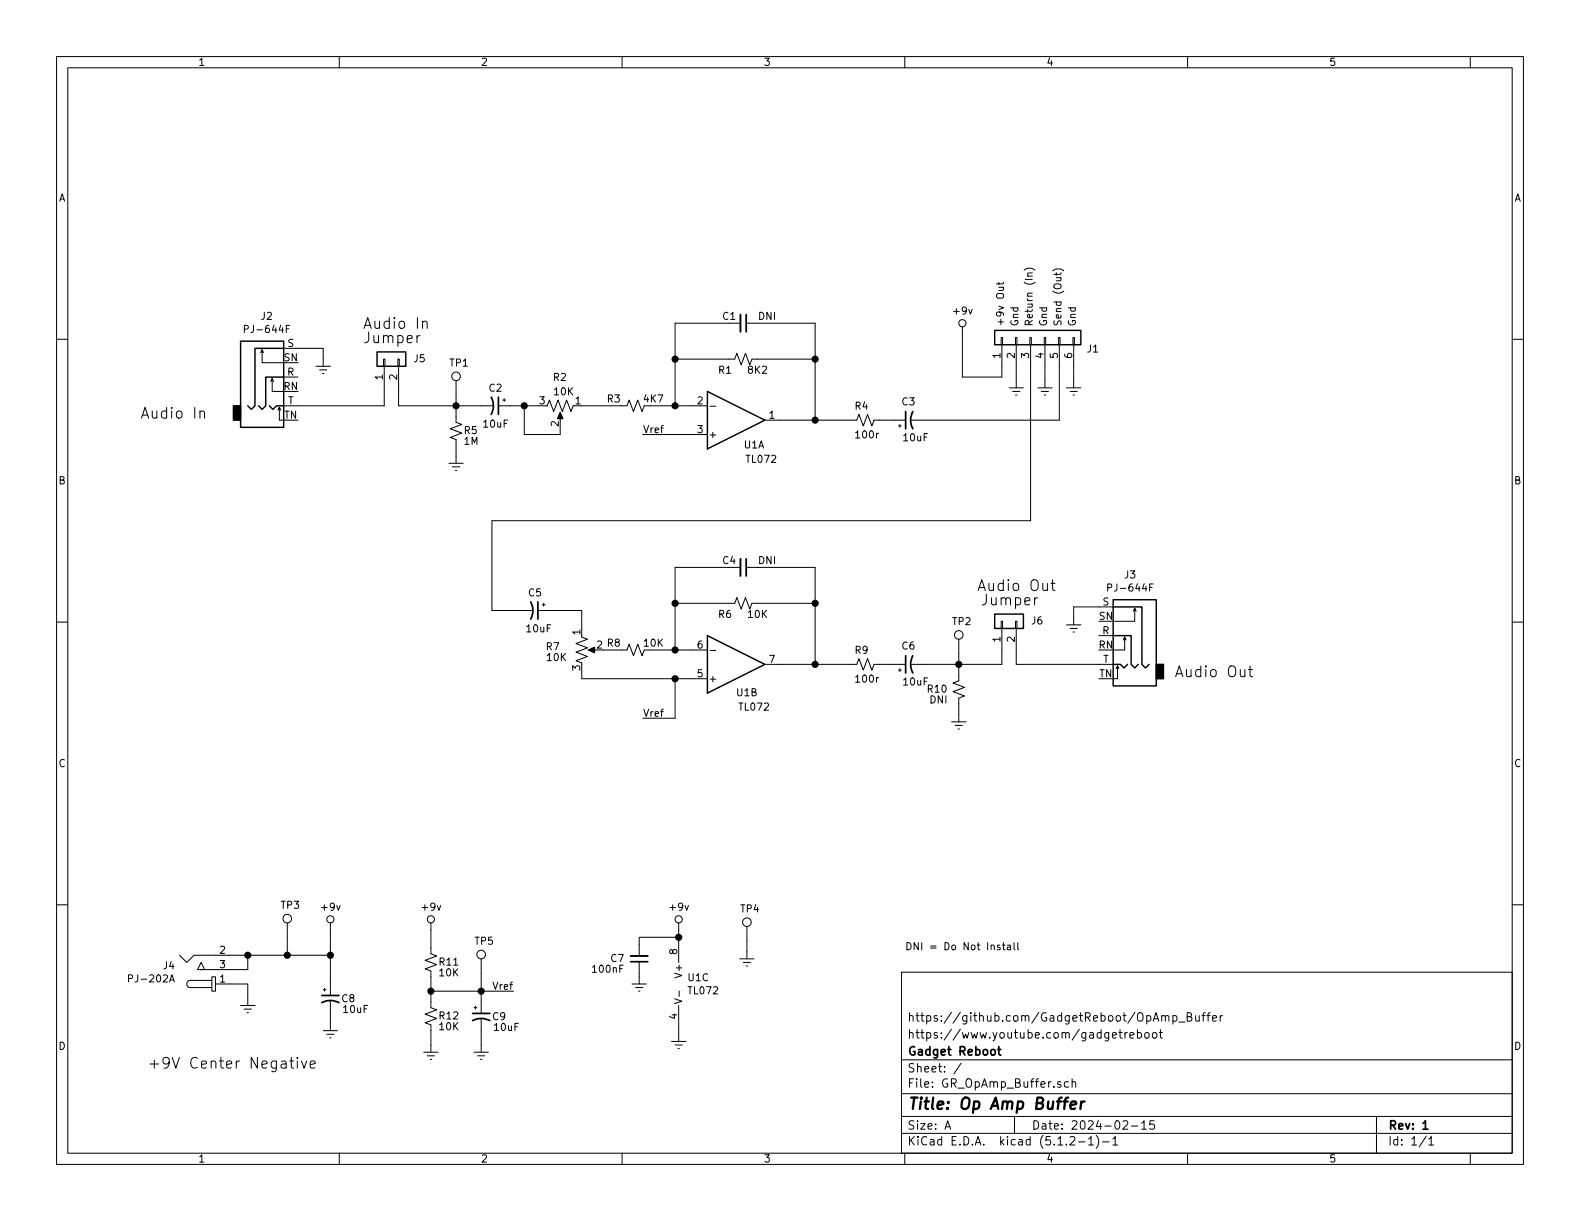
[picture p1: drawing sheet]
EESchema Schematic File Version 4
LIBS:GR_OpAmp_Buffer-cache
EELAYER 29 0
EELAYER END
$Descr A 11000 8500
encoding utf-8
Sheet 1 1
Title "Op Amp Buffer"
Date "2024-02-15"
Rev "1"
Comp "Gadget Reboot"
Comment1 "https://www.youtube.com/gadgetreboot"
Comment2 "https://github.com/GadgetReboot/OpAmp_Buffer"
Comment3 ""
Comment4 ""
$EndDescr
$Comp
L Amplifier_Operational:LM358 U1
U 2 1
P 5125 4625
F 0 "U1" H 5200 4825 50  0000 C CNN
F 1 "TL072" H 5250 4925 50  0000 C CNN
F 2 "Package_DIP:DIP-8_W7.62mm" H 5125 4625 50  0001 C CNN
F 3 "http://www.ti.com/lit/ds/symlink/lm2904-n.pdf" H 5125 4625 50  0001 C CNN
	2    5125 4625
	1    0    0    1   
$EndComp
$Comp
L Amplifier_Operational:LM358 U1
U 3 1
P 4825 6850
F 0 "U1" H 4783 6896 50  0000 L CNN
F 1 "TL072" H 4783 6805 50  0000 L CNN
F 2 "Package_DIP:DIP-8_W7.62mm" H 4825 6850 50  0001 C CNN
F 3 "http://www.ti.com/lit/ds/symlink/lm2904-n.pdf" H 4825 6850 50  0001 C CNN
	3    4825 6850
	1    0    0    -1  
$EndComp
$Comp
L Device:C_Small C1
U 1 1
P 5175 2250
F 0 "C1" V 5125 2100 50  0000 L CNN
F 1 "DNI" V 5125 2350 50  0000 L CNN
F 2 "Capacitor_THT:C_Disc_D5.0mm_W2.5mm_P2.50mm" H 5175 2250 50  0001 C CNN
F 3 "~" H 5175 2250 50  0001 C CNN
	1    5175 2250
	0    1    1    0   
$EndComp
$Comp
L Device:R_POT_US R2
U 1 1
P 3900 2825
F 0 "R2" V 3700 2875 50  0000 R CNN
F 1 "10K" V 3800 2925 50  0000 R CNN
F 2 "footprints:Potentiometer_Bourns_PTV09A-1" H 3900 2825 50  0001 C CNN
F 3 "~" H 3900 2825 50  0001 C CNN
	1    3900 2825
	0    1    1    0   
$EndComp
$Comp
L Device:R_Small_US R1
U 1 1
P 5175 2500
F 0 "R1" V 5250 2425 50  0000 R CNN
F 1 "8K2" V 5250 2675 50  0000 R CNN
F 2 "Resistor_THT:R_Axial_DIN0207_L6.3mm_D2.5mm_P10.16mm_Horizontal" H 5175 2500 50  0001 C CNN
F 3 "~" H 5175 2500 50  0001 C CNN
	1    5175 2500
	0    1    1    0   
$EndComp
$Comp
L Device:R_Small_US R3
U 1 1
P 4425 2825
F 0 "R3" V 4375 2725 50  0000 R CNN
F 1 "4K7" V 4375 3025 50  0000 R CNN
F 2 "Resistor_THT:R_Axial_DIN0207_L6.3mm_D2.5mm_P10.16mm_Horizontal" H 4425 2825 50  0001 C CNN
F 3 "~" H 4425 2825 50  0001 C CNN
	1    4425 2825
	0    1    1    0   
$EndComp
Wire Wire Line
	4050 2825 4325 2825
Wire Wire Line
	4825 2825 4700 2825
Wire Wire Line
	4525 2825 4700 2825
Connection ~ 4700 2825
Wire Wire Line
	5425 2925 5675 2925
Wire Wire Line
	5675 2925 5675 2500
Wire Wire Line
	5275 2250 5675 2250
Wire Wire Line
	5675 2250 5675 2500
Connection ~ 5675 2500
Wire Wire Line
	5075 2250 4700 2250
Text Notes 6300 6625 0    50   ~ 0
DNI = Do Not Install
Wire Wire Line
	5675 2925 5925 2925
Connection ~ 5675 2925
$Comp
L power:VCC #PWR011
U 1 1
P 4725 6475
F 0 "#PWR011" H 4725 6325 50  0001 C CNN
F 1 "VCC" H 4742 6648 50  0001 C CNN
F 2 "" H 4725 6475 50  0001 C CNN
F 3 "" H 4725 6475 50  0001 C CNN
	1    4725 6475
	1    0    0    -1  
$EndComp
Text Notes 4650 6350 0    50   ~ 0
+9v
Wire Wire Line
	4725 6475 4725 6525
$Comp
L Device:C_Small C7
U 1 1
P 4450 6675
F 0 "C7" H 4550 6675 50  0000 L CNN
F 1 "100nF" H 4550 6750 50  0000 L CNN
F 2 "Capacitor_THT:C_Disc_D5.0mm_W2.5mm_P2.50mm" H 4450 6675 50  0001 C CNN
F 3 "~" H 4450 6675 50  0001 C CNN
	1    4450 6675
	-1   0    0    1   
$EndComp
$Comp
L power:GNDREF #PWR013
U 1 1
P 4450 6800
F 0 "#PWR013" H 4450 6550 50  0001 C CNN
F 1 "GNDREF" H 4455 6627 50  0001 C CNN
F 2 "" H 4450 6800 50  0001 C CNN
F 3 "" H 4450 6800 50  0001 C CNN
	1    4450 6800
	1    0    0    -1  
$EndComp
Wire Wire Line
	4450 6800 4450 6775
Wire Wire Line
	4450 6525 4725 6525
Wire Wire Line
	4450 6525 4450 6575
Connection ~ 4725 6525
Wire Wire Line
	4725 6525 4725 6550
Text Notes 7500 2275 1    50   ~ 0
Gnd
$Comp
L Device:CP1_Small C8
U 1 1
P 2300 6950
F 0 "C8" H 2425 6950 50  0000 C CNN
F 1 "10uF" H 2475 6875 50  0000 C CNN
F 2 "Capacitor_THT:CP_Radial_D5.0mm_P2.50mm" H 2300 6950 50  0001 C CNN
F 3 "~" H 2300 6950 50  0001 C CNN
	1    2300 6950
	1    0    0    -1  
$EndComp
$Comp
L power:VCC #PWR09
U 1 1
P 2300 6475
F 0 "#PWR09" H 2300 6325 50  0001 C CNN
F 1 "VCC" H 2317 6648 50  0001 C CNN
F 2 "" H 2300 6475 50  0001 C CNN
F 3 "" H 2300 6475 50  0001 C CNN
	1    2300 6475
	1    0    0    -1  
$EndComp
Text Notes 2225 6350 0    50   ~ 0
+9v
Wire Wire Line
	2300 6850 2300 6650
$Comp
L power:GNDREF #PWR015
U 1 1
P 2300 7125
F 0 "#PWR015" H 2300 6875 50  0001 C CNN
F 1 "GNDREF" H 2305 6952 50  0001 C CNN
F 2 "" H 2300 7125 50  0001 C CNN
F 3 "" H 2300 7125 50  0001 C CNN
	1    2300 7125
	1    0    0    -1  
$EndComp
Wire Wire Line
	2300 7125 2300 7050
$Comp
L Connector:TestPoint TP4
U 1 1
P 5200 6550
F 0 "TP4" H 5150 6775 50  0000 L CNN
F 1 "TestPoint" H 5258 6577 50  0001 L CNN
F 2 "TestPoint:TestPoint_Loop_D1.80mm_Drill1.0mm_Beaded" H 5400 6550 50  0001 C CNN
F 3 "~" H 5400 6550 50  0001 C CNN
	1    5200 6550
	1    0    0    -1  
$EndComp
$Comp
L power:GNDREF #PWR012
U 1 1
P 5200 6625
F 0 "#PWR012" H 5200 6375 50  0001 C CNN
F 1 "GNDREF" H 5205 6452 50  0001 C CNN
F 2 "" H 5200 6625 50  0001 C CNN
F 3 "" H 5200 6625 50  0001 C CNN
	1    5200 6625
	1    0    0    -1  
$EndComp
Wire Wire Line
	5200 6625 5200 6550
$Comp
L Connector:AudioJack3_Switch J2
U 1 1
P 1875 2625
F 0 "J2" H 1857 3050 50  0000 C CNN
F 1 "PJ-644F" H 1857 2959 50  0000 C CNN
F 2 "footprints:Jack_6.35mm_Neutrik_NMJ6HFD2_Horizontal" H 1875 2625 50  0001 C CNN
F 3 "~" H 1875 2625 50  0001 C CNN
	1    1875 2625
	1    0    0    -1  
$EndComp
$Comp
L dk_Barrel-Power-Connectors:PJ-202A J4
U 1 1
P 1500 6850
F 0 "J4" H 1222 6726 50  0000 R CNN
F 1 "PJ-202A" H 1222 6817 50  0000 R CNN
F 2 "digikey-footprints:Barrel_Jack_5.5mmODx2.1mmID_PJ-202A" H 1700 7050 60  0001 L CNN
F 3 "https://www.cui.com/product/resource/digikeypdf/pj-202a.pdf" H 1700 7150 60  0001 L CNN
F 4 "CP-202A-ND" H 1700 7250 60  0001 L CNN "Digi-Key_PN"
F 5 "PJ-202A" H 1700 7350 60  0001 L CNN "MPN"
F 6 "Connectors, Interconnects" H 1700 7450 60  0001 L CNN "Category"
F 7 "Barrel - Power Connectors" H 1700 7550 60  0001 L CNN "Family"
F 8 "https://www.cui.com/product/resource/digikeypdf/pj-202a.pdf" H 1700 7650 60  0001 L CNN "DK_Datasheet_Link"
F 9 "/product-detail/en/cui-inc/PJ-202A/CP-202A-ND/252007" H 1700 7750 60  0001 L CNN "DK_Detail_Page"
F 10 "CONN PWR JACK 2X5.5MM KINKED PIN" H 1700 7850 60  0001 L CNN "Description"
F 11 "CUI Inc." H 1700 7950 60  0001 L CNN "Manufacturer"
F 12 "Active" H 1700 8050 60  0001 L CNN "Status"
	1    1500 6850
	1    0    0    1   
$EndComp
$Comp
L power:GNDREF #PWR014
U 1 1
P 1725 6950
F 0 "#PWR014" H 1725 6700 50  0001 C CNN
F 1 "GNDREF" H 1730 6777 50  0001 C CNN
F 2 "" H 1725 6950 50  0001 C CNN
F 3 "" H 1725 6950 50  0001 C CNN
	1    1725 6950
	1    0    0    -1  
$EndComp
Wire Wire Line
	1600 6850 1725 6850
Wire Wire Line
	1725 6850 1725 6950
Wire Wire Line
	1600 6650 1725 6650
Wire Wire Line
	1600 6750 1725 6750
Wire Wire Line
	1725 6750 1725 6650
Connection ~ 1725 6650
Wire Wire Line
	4700 2250 4700 2500
Wire Wire Line
	5275 2500 5675 2500
Wire Wire Line
	4700 2500 5075 2500
Connection ~ 4700 2500
Wire Wire Line
	4700 2500 4700 2825
Wire Wire Line
	3900 2975 3900 3025
Wire Wire Line
	3900 3025 3650 3025
Wire Wire Line
	3650 3025 3650 2825
Wire Wire Line
	3650 2825 3750 2825
Wire Wire Line
	4725 7150 4725 7200
$Comp
L power:GNDREF #PWR016
U 1 1
P 4725 7200
F 0 "#PWR016" H 4725 6950 50  0001 C CNN
F 1 "GNDREF" H 4730 7027 50  0001 C CNN
F 2 "" H 4725 7200 50  0001 C CNN
F 3 "" H 4725 7200 50  0001 C CNN
	1    4725 7200
	1    0    0    -1  
$EndComp
Wire Wire Line
	1725 6650 2000 6650
Connection ~ 2300 6650
Wire Wire Line
	2300 6650 2300 6475
$Comp
L Connector:TestPoint TP3
U 1 1
P 2000 6525
F 0 "TP3" H 1950 6750 50  0000 L CNN
F 1 "TestPoint" H 2058 6552 50  0001 L CNN
F 2 "TestPoint:TestPoint_Loop_D1.80mm_Drill1.0mm_Beaded" H 2200 6525 50  0001 C CNN
F 3 "~" H 2200 6525 50  0001 C CNN
	1    2000 6525
	1    0    0    -1  
$EndComp
Wire Wire Line
	2000 6525 2000 6650
Connection ~ 2000 6650
Wire Wire Line
	2000 6650 2300 6650
$Comp
L Device:R_Small_US R11
U 1 1
P 3000 6700
F 0 "R11" H 2950 6700 50  0000 R CNN
F 1 "10K" H 2950 6775 50  0000 R CNN
F 2 "Resistor_THT:R_Axial_DIN0207_L6.3mm_D2.5mm_P10.16mm_Horizontal" H 3000 6700 50  0001 C CNN
F 3 "~" H 3000 6700 50  0001 C CNN
	1    3000 6700
	-1   0    0    1   
$EndComp
$Comp
L Device:R_Small_US R12
U 1 1
P 3000 7075
F 0 "R12" H 2950 7075 50  0000 R CNN
F 1 "10K" H 2950 7150 50  0000 R CNN
F 2 "Resistor_THT:R_Axial_DIN0207_L6.3mm_D2.5mm_P10.16mm_Horizontal" H 3000 7075 50  0001 C CNN
F 3 "~" H 3000 7075 50  0001 C CNN
	1    3000 7075
	-1   0    0    1   
$EndComp
$Comp
L power:GNDREF #PWR017
U 1 1
P 3000 7275
F 0 "#PWR017" H 3000 7025 50  0001 C CNN
F 1 "GNDREF" H 3005 7102 50  0001 C CNN
F 2 "" H 3000 7275 50  0001 C CNN
F 3 "" H 3000 7275 50  0001 C CNN
	1    3000 7275
	1    0    0    -1  
$EndComp
$Comp
L Device:CP1_Small C9
U 1 1
P 3350 7075
F 0 "C9" H 3475 7075 50  0000 C CNN
F 1 "10uF" H 3525 7000 50  0000 C CNN
F 2 "Capacitor_THT:CP_Radial_D5.0mm_P2.50mm" H 3350 7075 50  0001 C CNN
F 3 "~" H 3350 7075 50  0001 C CNN
	1    3350 7075
	1    0    0    -1  
$EndComp
$Comp
L power:GNDREF #PWR018
U 1 1
P 3350 7275
F 0 "#PWR018" H 3350 7025 50  0001 C CNN
F 1 "GNDREF" H 3355 7102 50  0001 C CNN
F 2 "" H 3350 7275 50  0001 C CNN
F 3 "" H 3350 7275 50  0001 C CNN
	1    3350 7275
	1    0    0    -1  
$EndComp
Wire Wire Line
	3000 6975 3000 6900
Wire Wire Line
	3350 6975 3350 6900
Wire Wire Line
	3350 6900 3000 6900
Connection ~ 3000 6900
Wire Wire Line
	3000 6900 3000 6800
Wire Wire Line
	3000 7275 3000 7175
Wire Wire Line
	3350 7275 3350 7175
$Comp
L power:VCC #PWR010
U 1 1
P 3000 6475
F 0 "#PWR010" H 3000 6325 50  0001 C CNN
F 1 "VCC" H 3017 6648 50  0001 C CNN
F 2 "" H 3000 6475 50  0001 C CNN
F 3 "" H 3000 6475 50  0001 C CNN
	1    3000 6475
	1    0    0    -1  
$EndComp
Text Notes 2925 6350 0    50   ~ 0
+9v
Wire Wire Line
	3000 6600 3000 6475
Text Label 3425 6900 0    50   ~ 0
Vref
Wire Wire Line
	3350 6900 3575 6900
Connection ~ 3350 6900
$Comp
L Connector:TestPoint TP5
U 1 1
P 3350 6775
F 0 "TP5" H 3300 7000 50  0000 L CNN
F 1 "TestPoint" H 3408 6802 50  0001 L CNN
F 2 "TestPoint:TestPoint_Loop_D1.80mm_Drill1.0mm_Beaded" H 3550 6775 50  0001 C CNN
F 3 "~" H 3550 6775 50  0001 C CNN
	1    3350 6775
	1    0    0    -1  
$EndComp
Wire Wire Line
	3350 6775 3350 6900
$Comp
L Device:R_Small_US R4
U 1 1
P 6025 2925
F 0 "R4" V 5925 2950 50  0000 R CNN
F 1 "100r" V 6125 3025 50  0000 R CNN
F 2 "Resistor_THT:R_Axial_DIN0207_L6.3mm_D2.5mm_P10.16mm_Horizontal" H 6025 2925 50  0001 C CNN
F 3 "~" H 6025 2925 50  0001 C CNN
	1    6025 2925
	0    1    1    0   
$EndComp
$Comp
L Device:CP1_Small C3
U 1 1
P 6325 2925
F 0 "C3" V 6450 2925 50  0000 C CNN
F 1 "10uF" V 6200 2875 50  0000 C CNN
F 2 "Capacitor_THT:CP_Radial_D5.0mm_P2.50mm" H 6325 2925 50  0001 C CNN
F 3 "~" H 6325 2925 50  0001 C CNN
	1    6325 2925
	0    -1   -1   0   
$EndComp
Wire Wire Line
	6125 2925 6225 2925
$Comp
L Device:R_Small_US R5
U 1 1
P 3175 3000
F 0 "R5" H 3125 3000 50  0000 R CNN
F 1 "1M" H 3125 3075 50  0000 R CNN
F 2 "Resistor_THT:R_Axial_DIN0207_L6.3mm_D2.5mm_P10.16mm_Horizontal" H 3175 3000 50  0001 C CNN
F 3 "~" H 3175 3000 50  0001 C CNN
	1    3175 3000
	-1   0    0    1   
$EndComp
$Comp
L power:GNDREF #PWR06
U 1 1
P 3175 3175
F 0 "#PWR06" H 3175 2925 50  0001 C CNN
F 1 "GNDREF" H 3180 3002 50  0001 C CNN
F 2 "" H 3175 3175 50  0001 C CNN
F 3 "" H 3175 3175 50  0001 C CNN
	1    3175 3175
	1    0    0    -1  
$EndComp
Wire Wire Line
	3175 3175 3175 3100
$Comp
L Device:CP1_Small C2
U 1 1
P 3450 2825
F 0 "C2" V 3325 2825 50  0000 C CNN
F 1 "10uF" V 3575 2825 50  0000 C CNN
F 2 "Capacitor_THT:CP_Radial_D5.0mm_P2.50mm" H 3450 2825 50  0001 C CNN
F 3 "~" H 3450 2825 50  0001 C CNN
	1    3450 2825
	0    1    1    0   
$EndComp
Wire Wire Line
	3550 2825 3650 2825
Connection ~ 3650 2825
Wire Wire Line
	3350 2825 3175 2825
Wire Wire Line
	3175 2825 3175 2900
Connection ~ 3175 2825
$Comp
L power:GNDREF #PWR02
U 1 1
P 2250 2500
F 0 "#PWR02" H 2250 2250 50  0001 C CNN
F 1 "GNDREF" H 2255 2327 50  0001 C CNN
F 2 "" H 2250 2500 50  0001 C CNN
F 3 "" H 2250 2500 50  0001 C CNN
	1    2250 2500
	1    0    0    -1  
$EndComp
Wire Wire Line
	2075 2425 2250 2425
Wire Wire Line
	2250 2425 2250 2500
Text Label 4475 3025 0    50   ~ 0
Vref
$Comp
L Amplifier_Operational:LM358 U1
U 1 1
P 5125 2925
F 0 "U1" H 5250 3100 50  0000 C CNN
F 1 "TL072" H 5300 3200 50  0000 C CNN
F 2 "Package_DIP:DIP-8_W7.62mm" H 5125 2925 50  0001 C CNN
F 3 "http://www.ti.com/lit/ds/symlink/lm2904-n.pdf" H 5125 2925 50  0001 C CNN
	1    5125 2925
	1    0    0    1   
$EndComp
Wire Wire Line
	4475 3025 4825 3025
$Comp
L Connector_Generic:Conn_01x06 J1
U 1 1
P 7175 2350
F 0 "J1" V 7093 1962 50  0000 R CNN
F 1 "Conn_01x06" V 7048 1962 50  0001 R CNN
F 2 "Connector_PinHeader_2.54mm:PinHeader_1x06_P2.54mm_Vertical" H 7175 2350 50  0001 C CNN
F 3 "~" H 7175 2350 50  0001 C CNN
	1    7175 2350
	0    -1   -1   0   
$EndComp
$Comp
L power:VCC #PWR01
U 1 1
P 6700 2325
F 0 "#PWR01" H 6700 2175 50  0001 C CNN
F 1 "VCC" H 6717 2498 50  0001 C CNN
F 2 "" H 6700 2325 50  0001 C CNN
F 3 "" H 6700 2325 50  0001 C CNN
	1    6700 2325
	1    0    0    -1  
$EndComp
Text Notes 6625 2200 0    50   ~ 0
+9v
$Comp
L power:GNDREF #PWR03
U 1 1
P 7075 2650
F 0 "#PWR03" H 7075 2400 50  0001 C CNN
F 1 "GNDREF" H 7080 2477 50  0001 C CNN
F 2 "" H 7075 2650 50  0001 C CNN
F 3 "" H 7075 2650 50  0001 C CNN
	1    7075 2650
	1    0    0    -1  
$EndComp
Wire Wire Line
	6975 2550 6975 2625
Wire Wire Line
	6975 2625 6700 2625
Wire Wire Line
	6700 2325 6700 2625
Wire Wire Line
	7075 2650 7075 2550
$Comp
L power:GNDREF #PWR04
U 1 1
P 7275 2650
F 0 "#PWR04" H 7275 2400 50  0001 C CNN
F 1 "GNDREF" H 7280 2477 50  0001 C CNN
F 2 "" H 7275 2650 50  0001 C CNN
F 3 "" H 7275 2650 50  0001 C CNN
	1    7275 2650
	1    0    0    -1  
$EndComp
Wire Wire Line
	7275 2650 7275 2550
$Comp
L power:GNDREF #PWR05
U 1 1
P 7475 2650
F 0 "#PWR05" H 7475 2400 50  0001 C CNN
F 1 "GNDREF" H 7480 2477 50  0001 C CNN
F 2 "" H 7475 2650 50  0001 C CNN
F 3 "" H 7475 2650 50  0001 C CNN
	1    7475 2650
	1    0    0    -1  
$EndComp
Wire Wire Line
	7475 2650 7475 2550
$Comp
L Device:C_Small C4
U 1 1
P 5175 3950
F 0 "C4" V 5125 3800 50  0000 L CNN
F 1 "DNI" V 5125 4050 50  0000 L CNN
F 2 "Capacitor_THT:C_Disc_D5.0mm_W2.5mm_P2.50mm" H 5175 3950 50  0001 C CNN
F 3 "~" H 5175 3950 50  0001 C CNN
	1    5175 3950
	0    1    1    0   
$EndComp
$Comp
L Device:R_Small_US R6
U 1 1
P 5175 4200
F 0 "R6" V 5250 4125 50  0000 R CNN
F 1 "10K" V 5250 4375 50  0000 R CNN
F 2 "Resistor_THT:R_Axial_DIN0207_L6.3mm_D2.5mm_P10.16mm_Horizontal" H 5175 4200 50  0001 C CNN
F 3 "~" H 5175 4200 50  0001 C CNN
	1    5175 4200
	0    1    1    0   
$EndComp
$Comp
L Device:R_Small_US R8
U 1 1
P 4425 4525
F 0 "R8" V 4375 4425 50  0000 R CNN
F 1 "10K" V 4375 4725 50  0000 R CNN
F 2 "Resistor_THT:R_Axial_DIN0207_L6.3mm_D2.5mm_P10.16mm_Horizontal" H 4425 4525 50  0001 C CNN
F 3 "~" H 4425 4525 50  0001 C CNN
	1    4425 4525
	0    1    1    0   
$EndComp
Wire Wire Line
	4825 4525 4700 4525
Wire Wire Line
	4525 4525 4700 4525
Connection ~ 4700 4525
Wire Wire Line
	5425 4625 5675 4625
Wire Wire Line
	5675 4625 5675 4200
Wire Wire Line
	5275 3950 5675 3950
Wire Wire Line
	5675 3950 5675 4200
Connection ~ 5675 4200
Wire Wire Line
	5075 3950 4700 3950
Wire Wire Line
	5675 4625 5925 4625
Connection ~ 5675 4625
$Comp
L Connector:AudioJack3_Switch J3
U 1 1
P 7850 4425
F 0 "J3" H 7832 4850 50  0000 C CNN
F 1 "PJ-644F" H 7832 4759 50  0000 C CNN
F 2 "footprints:Jack_6.35mm_Neutrik_NMJ6HFD2_Horizontal" H 7850 4425 50  0001 C CNN
F 3 "~" H 7850 4425 50  0001 C CNN
	1    7850 4425
	-1   0    0    -1  
$EndComp
Wire Wire Line
	4700 3950 4700 4200
Wire Wire Line
	5275 4200 5675 4200
Wire Wire Line
	4700 4200 5075 4200
Connection ~ 4700 4200
Wire Wire Line
	4700 4200 4700 4525
$Comp
L Device:R_Small_US R9
U 1 1
P 6025 4625
F 0 "R9" V 5925 4650 50  0000 R CNN
F 1 "100r" V 6125 4725 50  0000 R CNN
F 2 "Resistor_THT:R_Axial_DIN0207_L6.3mm_D2.5mm_P10.16mm_Horizontal" H 6025 4625 50  0001 C CNN
F 3 "~" H 6025 4625 50  0001 C CNN
	1    6025 4625
	0    1    1    0   
$EndComp
$Comp
L Device:CP1_Small C6
U 1 1
P 6325 4625
F 0 "C6" V 6450 4625 50  0000 C CNN
F 1 "10uF" V 6200 4575 50  0000 C CNN
F 2 "Capacitor_THT:CP_Radial_D5.0mm_P2.50mm" H 6325 4625 50  0001 C CNN
F 3 "~" H 6325 4625 50  0001 C CNN
	1    6325 4625
	0    -1   -1   0   
$EndComp
Wire Wire Line
	6125 4625 6225 4625
$Comp
L Device:R_Small_US R10
U 1 1
P 6675 4800
F 0 "R10" H 6600 4800 50  0000 R CNN
F 1 "DNI" H 6600 4875 50  0000 R CNN
F 2 "Resistor_THT:R_Axial_DIN0207_L6.3mm_D2.5mm_P10.16mm_Horizontal" H 6675 4800 50  0001 C CNN
F 3 "~" H 6675 4800 50  0001 C CNN
	1    6675 4800
	1    0    0    1   
$EndComp
$Comp
L power:GNDREF #PWR08
U 1 1
P 6675 4975
F 0 "#PWR08" H 6675 4725 50  0001 C CNN
F 1 "GNDREF" H 6680 4802 50  0001 C CNN
F 2 "" H 6675 4975 50  0001 C CNN
F 3 "" H 6675 4975 50  0001 C CNN
	1    6675 4975
	-1   0    0    -1  
$EndComp
Wire Wire Line
	6675 4975 6675 4900
$Comp
L Device:CP1_Small C5
U 1 1
P 3725 4250
F 0 "C5" V 3600 4250 50  0000 C CNN
F 1 "10uF" V 3850 4275 50  0000 C CNN
F 2 "Capacitor_THT:CP_Radial_D5.0mm_P2.50mm" H 3725 4250 50  0001 C CNN
F 3 "~" H 3725 4250 50  0001 C CNN
	1    3725 4250
	0    1    1    0   
$EndComp
Wire Wire Line
	6675 4625 6675 4700
Connection ~ 6675 4625
$Comp
L power:GNDREF #PWR07
U 1 1
P 7475 4300
F 0 "#PWR07" H 7475 4050 50  0001 C CNN
F 1 "GNDREF" H 7480 4127 50  0001 C CNN
F 2 "" H 7475 4300 50  0001 C CNN
F 3 "" H 7475 4300 50  0001 C CNN
	1    7475 4300
	-1   0    0    -1  
$EndComp
Wire Wire Line
	7650 4225 7475 4225
Wire Wire Line
	7475 4225 7475 4300
Text Label 4475 5000 0    50   ~ 0
Vref
Wire Wire Line
	6425 4625 6675 4625
$Comp
L Connector:TestPoint TP2
U 1 1
P 6675 4550
F 0 "TP2" H 6625 4775 50  0000 L CNN
F 1 "TestPoint" H 6733 4577 50  0001 L CNN
F 2 "TestPoint:TestPoint_Loop_D1.80mm_Drill1.0mm_Beaded" H 6875 4550 50  0001 C CNN
F 3 "~" H 6875 4550 50  0001 C CNN
	1    6675 4550
	1    0    0    -1  
$EndComp
Wire Wire Line
	6675 4550 6675 4625
$Comp
L Connector:TestPoint TP1
U 1 1
P 3175 2750
F 0 "TP1" H 3125 2975 50  0000 L CNN
F 1 "TestPoint" H 3233 2777 50  0001 L CNN
F 2 "TestPoint:TestPoint_Loop_D1.80mm_Drill1.0mm_Beaded" H 3375 2750 50  0001 C CNN
F 3 "~" H 3375 2750 50  0001 C CNN
	1    3175 2750
	1    0    0    -1  
$EndComp
Wire Wire Line
	3175 2750 3175 2825
Wire Wire Line
	3425 3625 3425 4250
Wire Wire Line
	3425 4250 3625 4250
$Comp
L Device:R_POT_US R7
U 1 1
P 4050 4525
F 0 "R7" H 3900 4550 50  0000 R CNN
F 1 "10K" H 3950 4475 50  0000 R CNN
F 2 "footprints:Potentiometer_Bourns_PTV09A-1" H 4050 4525 50  0001 C CNN
F 3 "~" H 4050 4525 50  0001 C CNN
	1    4050 4525
	1    0    0    -1  
$EndComp
Wire Wire Line
	4050 4675 4050 4725
Wire Wire Line
	4050 4725 4700 4725
Wire Wire Line
	4700 4725 4700 5000
Wire Wire Line
	4700 5000 4475 5000
Connection ~ 4700 4725
Wire Wire Line
	4700 4725 4825 4725
Wire Wire Line
	4200 4525 4325 4525
Wire Wire Line
	3825 4250 4050 4250
Wire Wire Line
	4050 4250 4050 4375
Text Notes 7300 2275 1    50   ~ 0
Gnd
Text Notes 7100 2275 1    50   ~ 0
Gnd
Text Notes 7000 2275 1    50   ~ 0
+9v Out
Text Notes 7400 2275 1    50   ~ 0
Send (Out)
Text Notes 7200 2275 1    50   ~ 0
Return (In)
Text Notes 975  2925 0    75   ~ 0
Audio In
Text Notes 8175 4725 0    75   ~ 0
Audio Out
Text Notes 1025 7450 0    75   ~ 0
+9V Center Negative
Wire Wire Line
	7375 2925 7375 2550
Wire Wire Line
	6425 2925 7375 2925
Wire Wire Line
	7175 2550 7175 3625
Wire Wire Line
	7175 3625 3425 3625
$Comp
L Connector_Generic:Conn_01x02 J5
U 1 1
P 2675 2500
F 0 "J5" V 2675 2300 50  0000 R CNN
F 1 "Conn_01x02" V 2548 2312 50  0001 R CNN
F 2 "Connector_PinHeader_2.54mm:PinHeader_1x02_P2.54mm_Vertical" H 2675 2500 50  0001 C CNN
F 3 "~" H 2675 2500 50  0001 C CNN
	1    2675 2500
	0    -1   -1   0   
$EndComp
Wire Wire Line
	2075 2825 2675 2825
Wire Wire Line
	2675 2825 2675 2700
Wire Wire Line
	2775 2700 2775 2825
Wire Wire Line
	2775 2825 3175 2825
Text Notes 2525 2300 0    75   ~ 0
Audio In
Text Notes 2525 2400 0    75   ~ 0
Jumper
$Comp
L Connector_Generic:Conn_01x02 J6
U 1 1
P 6975 4325
F 0 "J6" V 6975 4125 50  0000 R CNN
F 1 "Conn_01x02" V 6848 4137 50  0001 R CNN
F 2 "Connector_PinHeader_2.54mm:PinHeader_1x02_P2.54mm_Vertical" H 6975 4325 50  0001 C CNN
F 3 "~" H 6975 4325 50  0001 C CNN
	1    6975 4325
	0    -1   -1   0   
$EndComp
Text Notes 6800 4125 0    75   ~ 0
Audio Out
Text Notes 6825 4225 0    75   ~ 0
Jumper
Wire Wire Line
	7650 4625 7075 4625
Wire Wire Line
	7075 4625 7075 4525
Wire Wire Line
	6975 4525 6975 4625
Wire Wire Line
	6975 4625 6675 4625
$EndSCHEMATC
